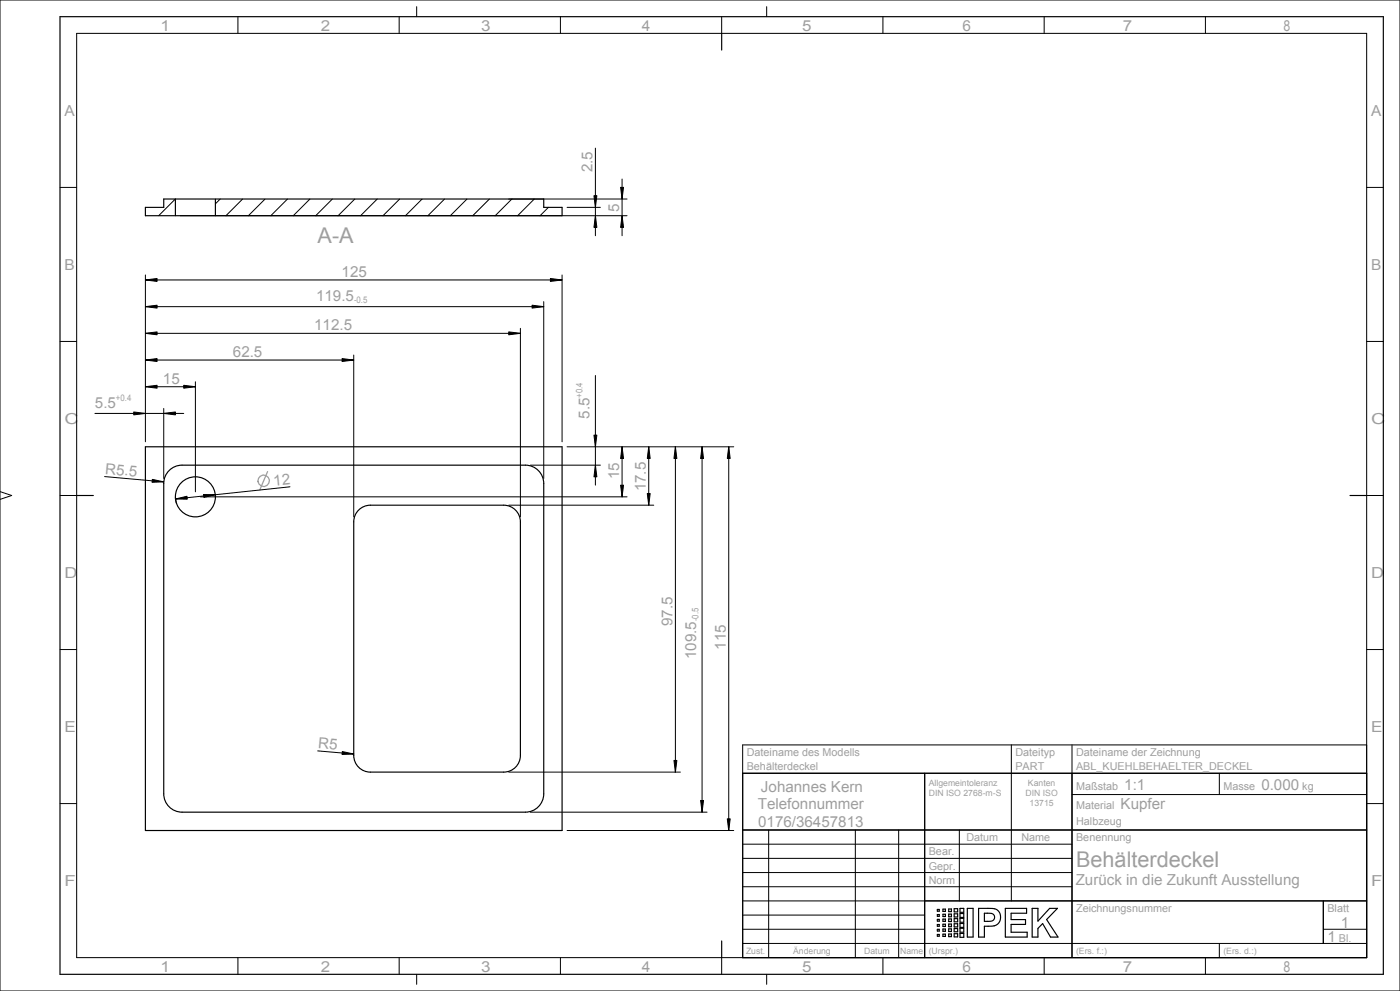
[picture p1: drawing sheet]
<svg xmlns="http://www.w3.org/2000/svg" width="420mm" height="297mm" viewBox="0 0 420 297" stroke-linecap="round" stroke-linejoin="round" font-family="sans-serif">
<g fill="none" stroke="#000" stroke-width=".3">
<path d="M0 0h420v297h-420zM23 10h387v277h-387zM71.4 5v5M119.8 5v5M125 2v3M168.1 5v5M216.5 5v5M230 2v3M264.9 5v5M313.3 5v5M361.6 5v5M18 56.2h5"/>
<path d="M52.6 59.6l-5 5M66.1 59.6l-1.5 1.5M72.8 59.6l-5 5M79.5 59.6l-5 5M86.2 59.6l-5 5M93 59.6l-5 5M99.7 59.6l-5 5M106.4 59.6l-5 5M113.2 59.6l-5 5M119.9 59.6l-5 5M126.6 59.6l-5 5M133.4 59.6l-5 5"/>
<path d="M140.1 59.6l-5 5M146.8 59.6l-5 5M153.6 59.6l-5 5M160.3 59.6l-5 5M410 56.2h5M164.5 62.1l-2.5 2.5M18 102.3h5M410 102.3h5M0 147.3l3.5 1.2-3.5 1.2M18 148.5h5M410 148.5h5M18 194.7h5"/>
<path d="M410 194.7h5M222.8 231.8h187.2M277.4 231.8v55.2M303.4 223.3v46.7M321.6 238.1h88.4M321.6 223.3v63.7M365.8 231.8v6.3M410 223.3h-187.2v63.7M18 240.8h5M222.8 248.8h187.2M222.8 253h98.8M222.8 257.3h98.8"/>
<path d="M230.6 248.8v38.2M256.6 248.8v38.2M269.6 248.8v38.2M287.8 248.8v21.2M410 240.8h5M222.8 261.5h98.8M222.8 265.8h98.8M222.8 270h187.2M222.8 274.3h54.6M222.8 278.5h54.6M397 278.5h13M397 270v12.8"/>
<path d="M71.4 287v5M119.8 287v5M125 292v3M168.1 287v5M216.5 287v5M222.8 282.8h187.2M230 292v3M264.9 287v5M313.3 287v5M361.6 287v5M365.8 282.8v4.2"/>
</g>
<g fill="none" stroke="#000" stroke-width=".35">
<path d="M18 5h397v287h-397zM216.5 10v5M52.6 59.6v5M64.6 59.6v5M43.6 62.1h5.5v-2.5h114v2.5h5.5v2.5h-125zM23 148.5h5M405 148.5h5M222.8 231.8h187.2v55.2h-187.2zM277.4 231.8v55.2M321.6 231.8v55.2M222.8 248.8h187.2M277.4 270h132.6"/>
<path d="M281.2 278.5h.6v.5h-.6zM281.2 277.1h.6v.5h-.6zM281.2 275.5h.6v.6h-.6zM281.2 274.1h.6v.5h-.6zM281.2 272.6h.6v.5h-.6zM282.9 280h.7v.6h-.7zM282.9 278.4h.7v.7h-.7zM282.9 277h.7v.7h-.7zM282.9 275.4h.7v.7h-.7zM282.9 274h.7v.7h-.7zM282.9 272.5h.7v.7h-.7zM284.6 279.9h.8v.8h-.8z"/>
<path d="M284.6 278.4h.8v.8h-.8zM284.6 276.9h.8v.8h-.8zM284.6 275.4h.8v.8h-.8zM284.6 274h.8v.8h-.8zM284.6 272.4h.8v.8h-.8zM286.3 279.8h1v1h-1zM286.3 278.3h1v.9h-1zM286.3 276.8h1v1h-1zM286.3 275.3h1v1h-1zM286.3 273.9h1v.9h-1zM286.3 272.3h1v1h-1zM288 279.7h1.1v1.2h-1.1z"/>
<path d="M288 278.2h1.1v1.2h-1.1zM288 276.8h1.1v1.1h-1.1zM288 275.2h1.1v1.2h-1.1zM288 273.8h1.1v1.2h-1.1zM288 272.2h1.1v1.2h-1.1zM290.2 272.2h1.7v8.6h-1.7zM293.6 272.2l4.8 .2 1.1 .7 .6 1.1-.1 1.6-.9 1.3-1.1 .4-2.7 .1v3.2h-1.7zM295.3 273.7l2.6 .2 .4 .7-.1 1-.8 .5h-2.1zM301.6 272.2h6.4v1.5h-4.7v1.9h4.4v1.4h-4.4v2.4h4.8v1.4h-6.5zM309.6 272.2h1.8v3.9l3.5-3.9h2.3l-3.2 3.4 3.4 5.2h-2.2l-2.4-4-1.4 1.4v2.6h-1.8zM397 270v12.8M216.5 282v5"/>
<path d="M281.2 280.1h.6v.5h-.6z"/>
</g>
<!-- layer: 02_ALL_AXES -->
<circle cx="58.6" cy="148.9" r="6" fill="none" stroke="#000" stroke-width=".35"/>
<!-- layer: 20_ALL_FEATURES -->
<path d="M43.6 133.9h125v115h-125zM50.7 141a5.5 5.5 0 0 1 3.9-1.6h103a5.5 5.5 0 0 1 5.5 5.5v93a5.5 5.5 0 0 1-5.5 5.5h-103a5.5 5.5 0 0 1-5.5-5.5v-93a5.5 5.5 0 0 1 1.6-3.9zM107.9 152.6a5 5 0 0 1 3.2-1.2h40a5 5 0 0 1 5 5v70a5 5 0 0 1-5 5h-40a5 5 0 0 1-5-5v-70a5 5 0 0 1 1.8-3.8z" fill="none" stroke="#000" stroke-width=".35"/>
<!-- layer: 51_ALL_DIMS -->
<g fill="#000">
<path d="M186.2 56.1h.9l-.5 3.5zM178.6 64.6l.5 3.5h-.9zM178.2 58.6h.9l-.5 3.5zM186.6 64.6l.5 3.5h-.9zM43.6 99.9l3.5-.4v.8zM43.6 91.9l3.5-.4v.8zM43.6 83.9l3.5-.4v.8zM152.6 99.5l3.5 .4-3.5 .4zM159.6 91.5l3.5 .4-3.5 .4zM165.1 83.5l3.5 .4-3.5 .4zM43.6 107.9l3.5-.4v.8zM43.6 115.9l3.5-.4v.8z"/>
<path d="M55.1 115.5l3.5 .4-3.5 .4zM102.6 107.5l3.5 .4-3.5 .4zM40.1 123.5l3.5 .4-3.5 .4zM49.1 123.9l3.5-.4v.8zM178.2 130.4h.9l-.5 3.5zM178.6 139.4l.5 3.5h-.9zM186.6 133.9l.5 3.5h-.9zM194.6 133.9l.5 3.5h-.9zM202.6 133.9l.5 3.5h-.9zM210.6 133.9l.5 3.5h-.9zM218.6 133.9l.5 3.5h-.9zM45.7 143.7l3.4 .7-3.5 .1z"/>
<path d="M52.7 149.5l3.4-.8 .1 .9zM61.1 148.2l3.5 .1-3.4 .8zM186.2 145.4h.9l-.5 3.5zM194.2 147.9h.9l-.5 3.5zM102.7 225.2l3.4 .8-3.5 .1zM202.2 227.9h.9l-.5 3.5zM210.2 239.9h.9l-.5 3.5zM218.2 245.4h.9l-.5 3.5z"/>
</g>
<g fill="none" stroke="#000" stroke-width=".3">
<path d="M152.6 59.6h35.5M178.2 58.6h.9l-.5 3.5zM178.6 44.4v26.2M186.2 56.1h.9l-.5 3.5zM186.6 53.6v17M54.1 64.6h134M170.1 62.1h10M178.6 64.6l.5 3.5h-.9zM186.6 64.6l.5 3.5h-.9zM43.6 99.9l3.5-.4v.8zM43.6 91.9l3.5-.4v.8zM43.6 83.9l3.5-.4v.8z"/>
<path d="M43.6 82.4v50M43.6 99.9h112.5M43.6 91.9h119.5M43.6 83.9h125M152.6 99.5l3.5 .4-3.5 .4zM156.1 98.4v56.5M159.6 91.5l3.5 .4-3.5 .4zM163.1 90.4v53M165.1 83.5l3.5 .4-3.5 .4zM168.6 82.4v50M43.6 107.9l3.5-.4v.8zM43.6 115.9l3.5-.4v.8z"/>
<path d="M43.6 115.9h15M43.6 107.9h62.5M55.1 115.5l3.5 .4-3.5 .4zM58.6 114.4v33M102.6 107.5l3.5 .4-3.5 .4zM106.1 106.4v48.5M178.6 112.5v32.9M28.5 123.9h26.6M40.1 123.5l3.5 .4-3.5 .4zM49.1 123.9l3.5-.4v.8zM49.1 122.4v21M159.1 139.4h21"/>
<path d="M170.1 133.9h50M178.2 130.4h.9l-.5 3.5zM178.6 139.4l.5 3.5h-.9zM186.6 133.9l.5 3.5h-.9zM186.6 133.9v15M194.6 133.9l.5 3.5h-.9zM194.6 133.9v17.5M202.6 133.9l.5 3.5h-.9zM202.6 133.9v97.5M210.6 133.9l.5 3.5h-.9zM210.6 133.9v109.5M218.6 133.9l.5 3.5h-.9z"/>
<path d="M218.6 133.9v115M31.4 142.8l17.7 1.6M45.7 143.7l3.4 .7-3.5 .1zM52.6 148.9l.4 2.1M52.7 149.5l3.4-.8 .1 .9zM60.1 148.9h128M61.1 148.2l3.5 .1-3.4 .8zM87 145.9l-34.3 3.6M152.6 151.4h43.5M186.2 145.4h.9l-.5 3.5zM194.2 147.9h.9l-.5 3.5zM95.3 225l10.8 1"/>
<path d="M102.7 225.2l3.4 .8-3.5 .1zM152.6 231.4h51.5M202.2 227.9h.9l-.5 3.5zM210.2 239.9h.9l-.5 3.5zM159.1 243.4h53M170.1 248.9h50M218.2 245.4h.9l-.5 3.5z"/>
</g>
<g fill="none" stroke="#9f9f9f" stroke-width=".38">
<path d="M80.3 141.3l-2.4 5.6"/>
<circle cx="79.1" cy="144.1" r="1.72"/>
</g>
<g font-size="6.5" fill="#9f9f9f">
<text x="95.3" y="72.7">A-A</text>
<text x="322.8" y="259.8">Behälterdeckel</text>
</g>
<g font-size="4.6" fill="#9f9f9f">
<text x="177.7" y="51.6" transform="rotate(-90 177.7 51.6)">2.5</text>
<text x="185.7" y="63.4" transform="rotate(-90 185.7 63.4)">5</text>
<text x="102.5" y="83">125</text>
<text x="94.8" y="90.2">119.5</text>
<text x="94.2" y="99">112.5</text>
<text x="69.9" y="107">62.5</text>
<text x="48.9" y="115">15</text>
<text x="28.5" y="122.2">5.5</text>
<text x="176.9" y="125.5" transform="rotate(-90 176.9 125.5)">5.5</text>
<text x="31.5" y="142" transform="rotate(5 31.5 142)">R5.5</text>
<text x="185.7" y="143.7" transform="rotate(-90 185.7 143.7)">15</text>
<text x="82.2" y="145.5" transform="rotate(-6 82.2 145.5)">12</text>
<text x="193.7" y="147.3" transform="rotate(-90 193.7 147.3)">17.5</text>
<text x="201.7" y="187.7" transform="rotate(-90 201.7 187.7)">97.5</text>
<text x="208.9" y="197.6" transform="rotate(-90 208.9 197.6)">109.5</text>
<text x="217.7" y="194.7" transform="rotate(-90 217.7 194.7)">115</text>
<text x="95.4" y="224.2" transform="rotate(5 95.4 224.2)">R5</text>
<text x="228.3" y="237.3">Johannes Kern</text>
<text x="337.3" y="236.7">1:1</text>
<text x="378.4" y="236.7">0.000</text>
<text x="227.3" y="242.5">Telefonnummer</text>
<text x="336.2" y="242.5">Kupfer</text>
<text x="227.5" y="247.8">0176/36457813</text>
<text x="322.7" y="265.4">Zurück in die Zukunft Ausstellung</text>
<text x="402.2" y="278.1">1</text>
<text x="398.2" y="282.4">1</text>
</g>
<g font-size="4.5" fill="#9f9f9f">
<text x="48.1" y="9.2">1</text>
<text x="96.2" y="9.2">2</text>
<text x="144.4" y="9.2">3</text>
<text x="192.5" y="9.2">4</text>
<text x="240.6" y="9.2">5</text>
<text x="288.8" y="9.2">6</text>
<text x="336.9" y="9.2">7</text>
<text x="385" y="9.2">8</text>
<text x="19.4" y="34.8">A</text>
<text x="411.4" y="34.8">A</text>
<text x="19.4" y="81">B</text>
<text x="411.4" y="81">B</text>
<text x="19.4" y="127.2">C</text>
<text x="411.4" y="127.2">C</text>
<text x="19.4" y="173.3">D</text>
<text x="411.4" y="173.3">D</text>
<text x="19.4" y="219.5">E</text>
<text x="411.4" y="219.5">E</text>
<text x="19.4" y="265.7">F</text>
<text x="411.4" y="265.7">F</text>
<text x="48.1" y="291.2">1</text>
<text x="96.2" y="291.2">2</text>
<text x="144.4" y="291.2">3</text>
<text x="192.5" y="291.2">4</text>
<text x="240.6" y="291.2">5</text>
<text x="288.8" y="291.2">6</text>
<text x="336.9" y="291.2">7</text>
<text x="385" y="291.2">8</text>
</g>
<g font-size="3.3" fill="#9f9f9f">
<text x="224" y="226.6">Dateiname des Modells</text>
<text x="304.6" y="226.6">Dateityp</text>
<text x="322.8" y="226.6">Dateiname der Zeichnung</text>
<text x="224" y="230.9">Behälterdeckel</text>
<text x="304.6" y="230.9">PART</text>
<text x="322.8" y="230.9">ABL_KUEHLBEHAELTER_DECKEL</text>
<text x="322.8" y="236.7">Maßstab</text>
<text x="367" y="236.7">Masse</text>
<text x="390.7" y="236.7">kg</text>
<text x="322.8" y="242.5">Material</text>
<text x="322.8" y="247.3">Halbzeug</text>
<text x="278.6" y="256.4">Bear.</text>
<text x="289.9" y="252.1">Datum</text>
<text x="306.4" y="252.1">Name</text>
<text x="322.8" y="252.1">Benennung</text>
<text x="278.6" y="260.6">Gepr.</text>
<text x="278.6" y="264.9">Norm</text>
<text x="322.8" y="273.4">Zeichnungsnummer</text>
<text x="398.2" y="273.4">Blatt</text>
<text x="401.7" y="282.4">Bl.</text>
</g>
<g font-size="2.7" fill="#9f9f9f">
<text x="106.2" y="90.9">-0.5</text>
<text x="174.8" y="119.2" transform="rotate(-90 174.8 119.2)">+0.4</text>
<text x="34.8" y="120.1">+0.4</text>
<text x="209.6" y="186.2" transform="rotate(-90 209.6 186.2)">-0.5</text>
</g>
<g font-size="2.6" fill="#9f9f9f">
<text x="278.6" y="235.5">Allgemeintoleranz</text>
<text x="278.6" y="238.5">DIN ISO 2768-m-S</text>
<text x="307.7" y="238.5">DIN ISO</text>
<text x="308.4" y="235.5">Kanten</text>
<text x="308.9" y="241.5">13715</text>
<text x="223.8" y="285.9">Zust.</text>
<text x="238" y="285.9">Änderung</text>
<text x="259.3" y="285.9">Datum</text>
<text x="270" y="285.9">Name</text>
<text x="278.6" y="285.9">(Urspr.)</text>
<text x="322.8" y="285.9">(Ers. f.:)</text>
<text x="367" y="285.9">(Ers. d.:)</text>
</g>
</svg>
